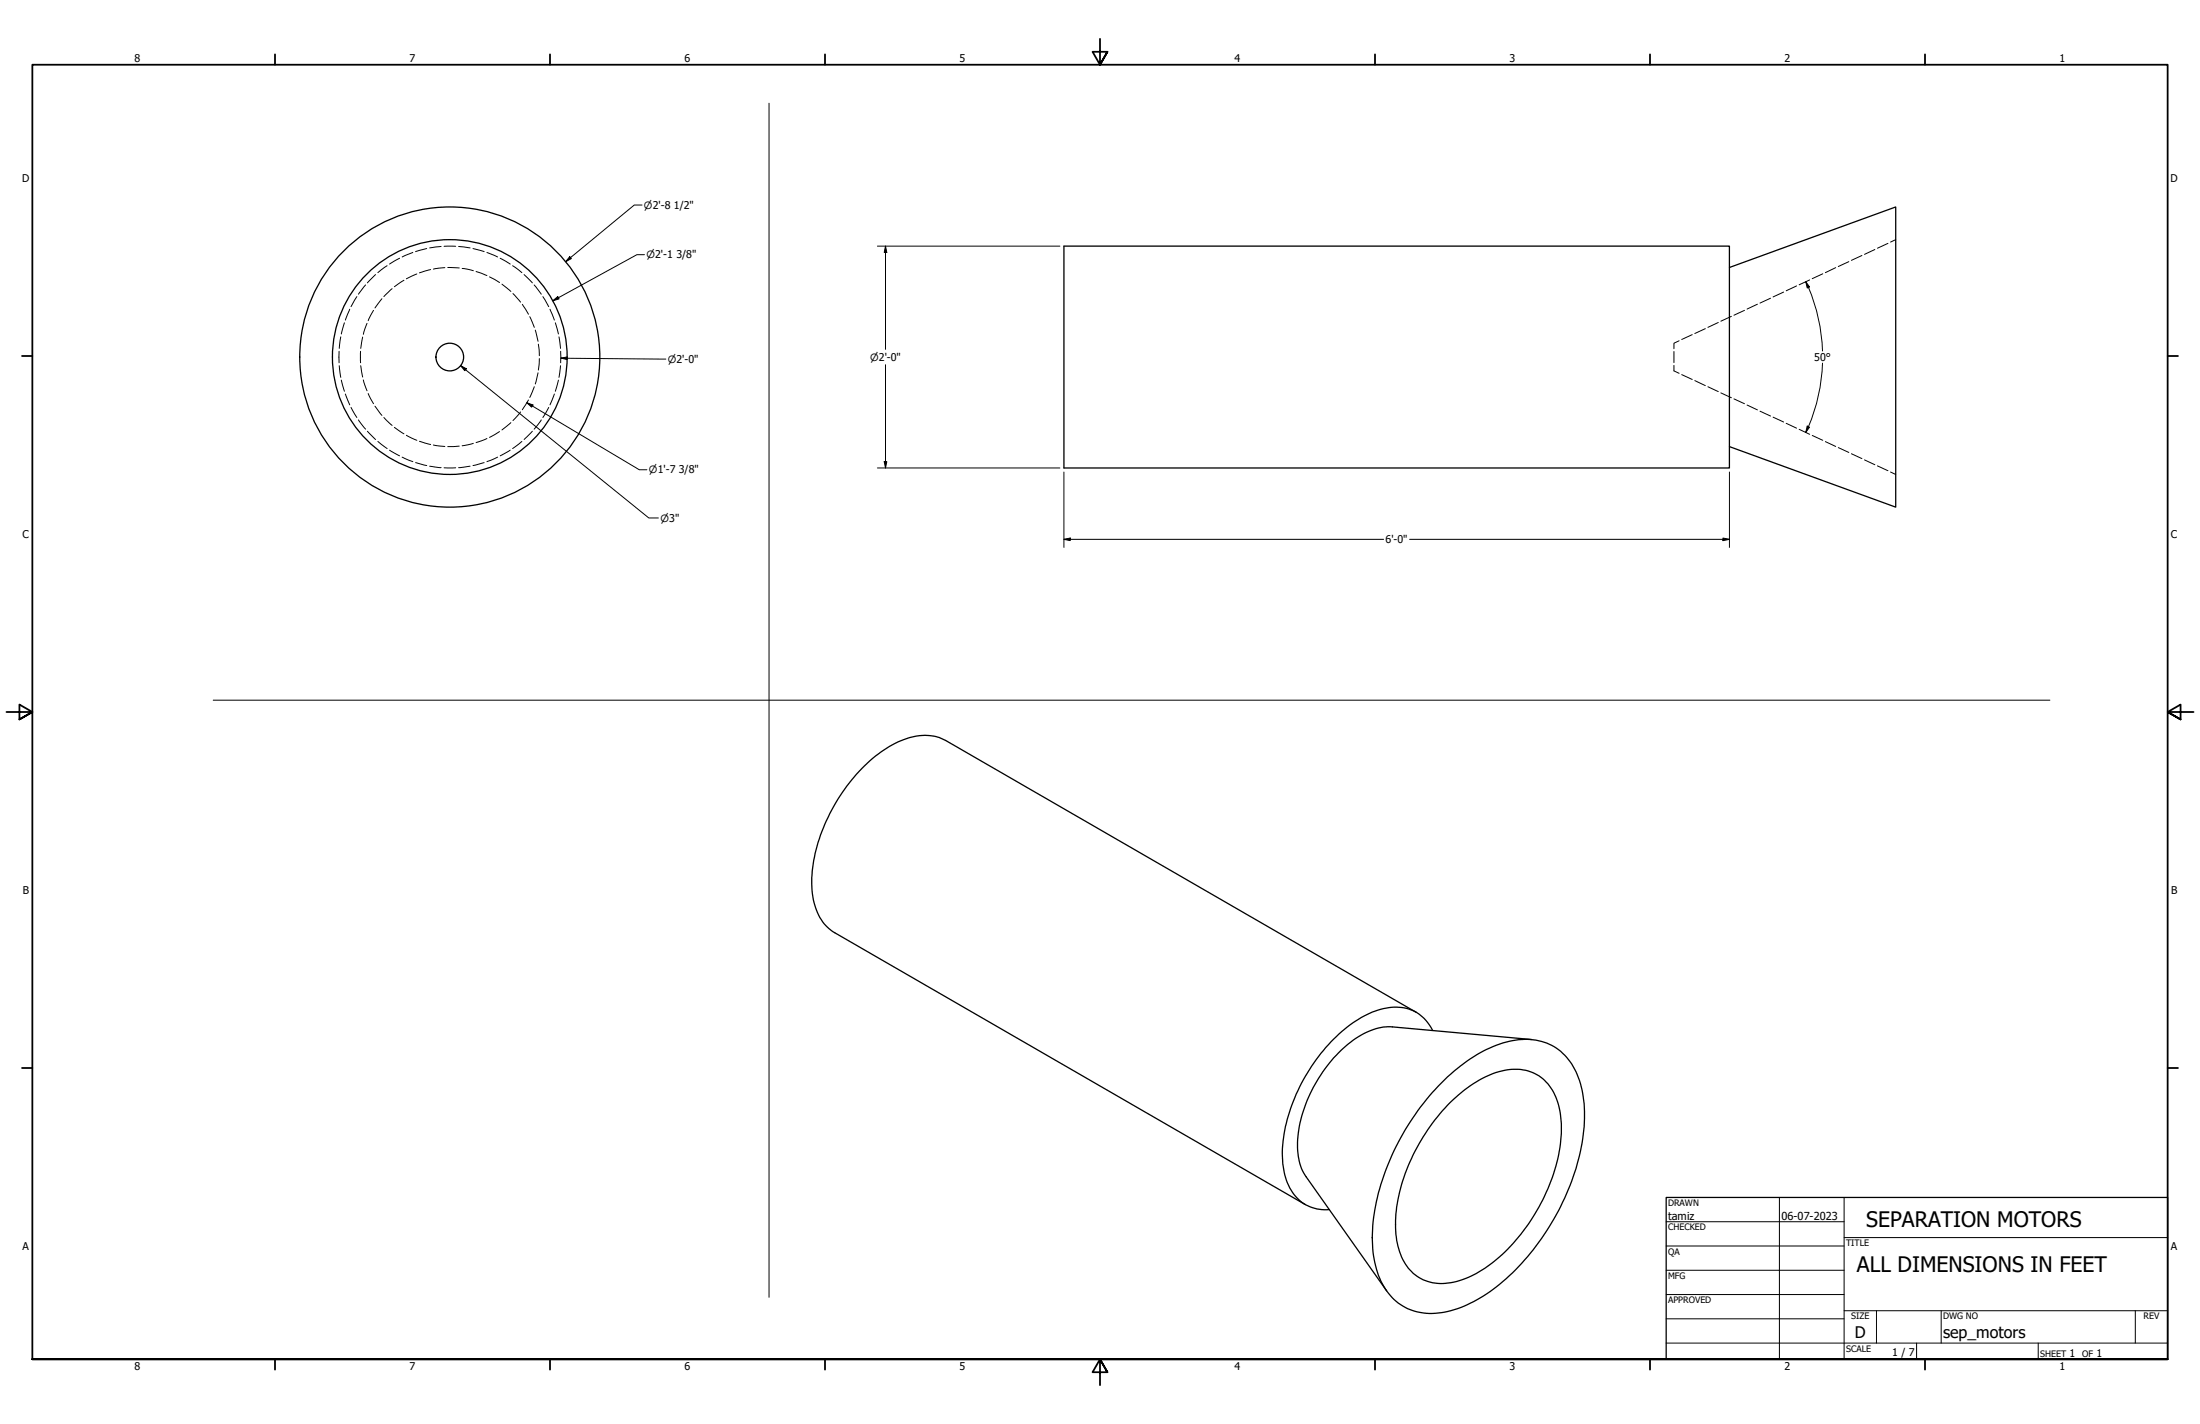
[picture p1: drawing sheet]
<svg xmlns="http://www.w3.org/2000/svg" width="864mm" height="559mm" viewBox="0 0 864 559" stroke-linecap="round" stroke-linejoin="round" font-family="sans-serif">
<!-- layer: Hidden (ANSI) -->
<g fill="none" stroke="#000" stroke-width=".39">
<path d="M162.1 99.1l-4.2 1.7M167.5 97.5l-4.4 1.2M173.2 96.7l-4.5 .6M174.3 96.6h4.6M180 96.7l4.5 .6M185.7 97.5l4.4 1.2M191.1 99.1l4.2 1.7M736 97.9l-4.1 1.9M741.1 95.5l-4.1 1.9M744.2 94l-2.1 1M140.1 116.4l-2.3 3.9M143.5 111.8l-2.8 3.6"/>
<path d="M147.4 107.8l-3.2 3.2M149.9 117.2l-2.7 3.6M152 104.3l-3.7 2.7M153.9 113.3l-3.2 3.1M156.8 101.3l-3.9 2.3M158.6 110l-3.8 2.5M163.6 107.5l-4.1 1.9M169 105.8l-4.3 1.3M174.6 105l-4.5 .6M175.8 105l4.5 .2M181.4 105.3l4.4 .9M186.9 106.6l4.2 1.5"/>
<path d="M192.2 108.6l3.9 2.3M196.3 101.3l4 2.3M197 111.5l3.5 2.9M201.2 104.3l3.7 2.7M201.4 115.2l2.9 3.4M205 119.4l2.5 3.9M205.7 107.8l3.3 3.2M209.7 111.8l2.8 3.6M213.1 116.4l2.3 3.9M689.9 119.4l-4.1 1.9M695 117l-4.1 1.9M700.2 114.6l-4.2 1.9"/>
<path d="M705.2 112.2l-4 1.9M710.4 109.9l-4.2 1.9M715.5 107.4l-4.1 1.9M720.6 105l-4.1 2M725.7 102.7l-4.1 1.9M730.9 100.3l-4.1 1.9M133.1 137.9v4.5M133.8 132.2l-.6 4.5M135.2 126.7l-1.2 4.4M137.3 121.3l-1.7 4.3M141.5 137.9v4.5M142.4 132.3l-.8 4.4"/>
<path d="M144.1 126.9l-1.5 4.3M146.6 121.8l-2.1 4.1M208 124.3l1.7 4.2M210.1 129.5l1.1 4.4M211.3 135.1l.4 4.5M215.9 121.3l1.7 4.3M218 126.7l1.2 4.4M219.4 132.2l.6 4.5M220.1 137.9v4.5M657.1 137.9v4.4M659.1 133.7l-2 1v2.1M664.3 131.3l-4.2 1.9"/>
<path d="M669.4 129l-4.1 1.9M674.5 126.6l-4.1 1.9M679.6 124.1l-4.1 1.9M684.8 121.8l-4.1 1.9M133.2 143.5l.6 4.6M134 149.2l1.2 4.3M135.6 154.6l1.7 4.3M137.8 159.9l2.3 3.9M141.6 143.5l.8 4.5M142.6 149.1l1.5 4.3M144.5 154.4l2.1 4M147.2 159.4l2.7 3.6"/>
<path d="M207.5 157l-2.5 3.8M209.7 151.8l-1.7 4.2M211.2 146.3l-1.1 4.4M211.7 140.7l-.4 4.5M215.4 159.9l-2.3 3.9M217.6 154.6l-1.7 4.3M219.2 149.2l-1.2 4.3M220 143.5l-.6 4.6M657.1 143.4v2.1l2 1M660.1 147l4.2 1.9M665.3 149.4l4.1 1.9M670.4 151.8l4.1 1.9"/>
<path d="M675.5 154.2l4.1 1.9M680.7 156.5l4.1 1.9M685.8 158.9l4.1 1.9M140.7 164.8l2.8 3.6M144.2 169.2l3.2 3.3M148.3 173.2l3.7 2.8M150.7 163.8l3.2 3.1M152.9 176.7l3.9 2.2M154.8 167.7l3.8 2.5M157.9 179.4l4.2 1.8M159.5 170.8l4.1 2M164.7 173.2l4.3 1.2"/>
<path d="M170.1 174.6l4.5 .6M180.3 175.1l-4.5 .2M185.8 174l-4.4 .9M191.1 172.1l-4.2 1.6M195.3 179.4l-4.2 1.8M196.1 169.4l-3.9 2.2M200.3 176.7l-4 2.2M200.5 165.9l-3.5 2.8M204.3 161.7l-2.9 3.3M204.9 173.2l-3.7 2.8M209 169.2l-3.3 3.3M212.5 164.8l-2.8 3.6"/>
<path d="M690.9 161.4l4.1 1.9M696 163.7l4.2 1.9M701.2 166.1l4 1.9M706.2 168.5l4.2 1.9M711.4 170.9l4.1 1.9M716.5 173.3l4.1 1.9M721.6 175.6l4.1 1.9M726.8 178.1l4.1 1.9M163.1 181.5l4.4 1.2M168.7 182.9l4.5 .6M174.3 183.6h4.6M184.5 182.9l-4.5 .6"/>
<path d="M190.1 181.5l-4.4 1.2M731.9 180.5l4.1 1.9M737 182.8l4.1 1.9M742.1 185.2l2.1 1"/>
</g>
<!-- layer: Visible (ANSI) -->
<g fill="none" stroke="#000" stroke-width=".51">
<path d="M417.6 96.6h261.3v87h-261.3zM678.9 105l65.3-23.8v117.8l-65.3-23.7M555.9 397.3l-184.7-106.7a19.6 19.6 0 0 0-17.6 .1 59.7 59.7 0 0 0-27.1 27.1 56.3 56.3 0 0 0-7.4 34.1 18.9 18.9 0 0 0 8.6 14.1l184.7 106.7M562.4 404.4a16 16 0 0 0-19.3-8.6 45.9 45.9 0 0 0-23.6 16.4 67.6 67.6 0 0 0-16.1 40.7 23.6 23.6 0 0 0 6.3 17.8 15.6 15.6 0 0 0 12.1 4M601.2 407.9l-54.6-4.9a26 26 0 0 0-18.3 7.5 55.6 55.6 0 0 0-19 38.8 21 21 0 0 0 3.4 12.5l31.6 44.7M567 423.8a54.4 54.4 0 0 1 26.7-15.4 21.5 21.5 0 0 1 25.9 14.4 54.7 54.7 0 0 1 0 32.3 95.9 95.9 0 0 1-34.7 51.8 40.1 40.1 0 0 1-25 8.5 21.6 21.6 0 0 1-19.2-16.2 57.3 57.3 0 0 1 .9-32.7 97.2 97.2 0 0 1 25.4-42.7zM568.3 433.6a45.4 45.4 0 0 1 22.4-13.6 17.2 17.2 0 0 1 20.8 12.6 49.3 49.3 0 0 1-2.7 30.9 71.1 71.1 0 0 1-29.3 36.2 23.9 23.9 0 0 1-20.8 2.5 19.6 19.6 0 0 1-10.4-15.5 60.4 60.4 0 0 1 8-36.4l3.3-5.5a70.8 70.8 0 0 1 8.7-11.2z"/>
<circle cx="176.6" cy="140.1" r="5.4"/>
<circle cx="176.6" cy="140.1" r="46.1"/>
<circle cx="176.6" cy="140.1" r="58.9"/>
</g>
<!-- layer: Border (ANSI) -->
<g fill="none" stroke="#000" stroke-width=".7">
<path d="M431.8 15.2v10.2l-2.9-5.1h5.8l-2.9 5.1 2.9-5.1M107.9 21.3v4.1M215.9 21.3v4.1M323.8 21.3v4.1M539.8 21.3v4.1M647.7 21.3v4.1M755.6 21.3v4.1M8.6 139.7h4.1M850.9 139.7h4.1M2.5 279.4h10.2l-5.1-2.9v5.8l5.1-2.9-5.1 2.9M861.1 279.4h-10.2l5.1-2.9v5.8l-5.1-2.9 5.1 2.9M8.6 419.1h4.1"/>
<path d="M850.9 419.1h4.1M12.7 533.4v-508h838.2v508h-838.2h838.2M107.9 533.4v4.1M215.9 533.4v4.1M323.8 533.4v4.1M434.7 538.5l-2.9-5.1 2.9 5.1h-5.8l2.9-5.1v10.2M539.8 533.4v4.1M647.7 533.4v4.1M755.6 533.4v4.1"/>
</g>
<!-- layer: Title (ANSI) -->
<g fill="none" stroke="#000" stroke-width=".39">
<path d="M654 479.4h69.9M698.5 469.9v63.5M723.9 469.9v63.5M654 488.9h69.9M654 498.5h69.9M723.9 485.6h127M654 508h69.9M654 517.5h69.9M723.9 514.3h127M736.6 514.3v12.7M762 514.3v12.7M838.2 514.3v12.7"/>
<path d="M654 527h196.9M752.3 527v6.4M800.1 527v6.4"/>
</g>
<path d="M654 469.9h196.9v63.5h-196.9z" fill="none" stroke="#000" stroke-width=".51"/>
<!-- layer: Sketch Geometry (ANSI) -->
<path d="M301.9 40.5v468.6M83.7 274.8h721" fill="none" stroke="#000" stroke-width=".39"/>
<!-- layer: Dimension (ANSI) -->
<g fill="none" stroke="#000" stroke-width=".39">
<path d="M252 80.5h-3l-26.9 22.2M253 99.9h-3l-33 18.1M344.4 96.6h71.7M347.6 96.6l.5 2.5h-1zM347.6 96.6v40.5M217 118l1.9-1.6 .6 .9zM223.6 100.7l.7 .8-2.2 1.2zM708.9 110.6l1.4 2-.9 .4zM708.9 110.6l1 2.2M709.9 112.8a70 70 0 0 1 5.5 24.9M180.8 143.5l2.3 1.2-.7 .8zM180.8 143.5l73.9 59.8h3.7"/>
<path d="M206.8 158.1l2.4 .8-.5 .9zM206.8 158.1l44.2 26.2h2.9M220.2 140.5l2.4-.4v1zM220.2 140.5l41.2 .4M347.6 143.1v40.5M715.4 142.5a70 70 0 0 1-5.5 24.9M709.4 167.2l.9 .4-1.4 2.1zM709.9 167.4l-1 2.3M344.4 183.6h71.7M347.1 181.2h1l-.5 2.4zM417.6 185.2v29.6M678.9 185.2v29.6"/>
<path d="M417.6 211.6l2.5-.5v1.1zM417.6 211.6h125.5M553.3 211.6h125.6M676.3 211.1l2.6 .5-2.6 .6z"/>
</g>
<path d="M347.6 96.6l.5 2.5h-1zM217 118l1.9-1.6 .6 .9zM223.6 100.7l.7 .8-2.2 1.2zM708.9 110.6l1.4 2-.9 .4zM180.8 143.5l2.3 1.2-.7 .8zM206.8 158.1l2.4 .8-.5 .9zM220.2 140.5l2.4-.4v1zM709.4 167.2l.9 .4-1.4 2.1zM347.1 181.2h1l-.5 2.4zM417.6 211.6l2.5-.5v1.1zM676.3 211.1l2.6 .5-2.6 .6z" fill="#000"/>
<g font-size="8.4">
<text x="732.6" y="481.4">SEPARATION MOTORS</text>
<text x="728.9" y="499.3">ALL DIMENSIONS IN FEET</text>
</g>
<g font-size="6.3">
<text x="728.1" y="524.9">D</text>
<text x="762.8" y="525">sep_motors</text>
</g>
<g font-size="4.3">
<text x="654.8" y="478.6">tamiz</text>
<text x="699.3" y="478.6">06-07-2023</text>
</g>
<g font-size="4.2">
<text x="52.8" y="24.4">8</text>
<text x="160.8" y="24.4">7</text>
<text x="268.7" y="24.4">6</text>
<text x="376.7" y="24.4">5</text>
<text x="484.6" y="24.4">4</text>
<text x="592.6" y="24.4">3</text>
<text x="700.5" y="24.4">2</text>
<text x="808.5" y="24.4">1</text>
<text x="8.8" y="71.4">D</text>
<text x="852" y="71.4">D</text>
<text x="264.5" y="81.9">1/2&quot;</text>
<text x="265.5" y="101.4">3/8&quot;</text>
<text x="712.2" y="141.7">50°</text>
<text x="266.4" y="185.8">3/8&quot;</text>
<text x="8.9" y="211.1">C</text>
<text x="543.9" y="213.2">6'-0&quot;</text>
<text x="852.2" y="211.1">C</text>
<text x="9" y="350.8">B</text>
<text x="852.2" y="350.8">B</text>
<text x="8.9" y="490.5">A</text>
<text x="852.2" y="490.5">A</text>
<text x="742.8" y="532">1 / 7</text>
<text x="812.4" y="532.6">1</text>
<text x="823" y="532.6">1</text>
<text x="52.8" y="537.5">8</text>
<text x="160.8" y="537.5">7</text>
<text x="268.7" y="537.5">6</text>
<text x="376.7" y="537.5">5</text>
<text x="484.6" y="537.5">4</text>
<text x="592.6" y="537.5">3</text>
<text x="700.5" y="537.5">2</text>
<text x="808.5" y="537.5">1</text>
</g>
<g font-size="3.9">
<text x="252.8" y="81.9">⌀2'-8</text>
<text x="253.8" y="101.4">⌀2'-1</text>
<text x="262.1" y="142.4">⌀2'-0&quot;</text>
<text x="341.6" y="141.6">⌀2'-0&quot;</text>
<text x="254.8" y="185.8">⌀1'-7</text>
<text x="259.3" y="204.7">⌀3&quot;</text>
</g>
<g font-size="3.5">
<text x="654.8" y="473.2">DRAWN</text>
<text x="654.8" y="482.8">CHECKED</text>
<text x="724.7" y="488.9">TITLE</text>
<text x="654.8" y="492.3">QA</text>
<text x="654.8" y="501.8">MFG</text>
<text x="654.8" y="511.4">APPROVED</text>
<text x="726.7" y="517.7">SIZE</text>
<text x="762.8" y="517.7">DWG NO</text>
<text x="841.4" y="517.7">REV</text>
<text x="724.7" y="530.4">SCALE</text>
<text x="800.9" y="532.6">SHEET</text>
<text x="817.4" y="532.6">OF</text>
</g>
</svg>
